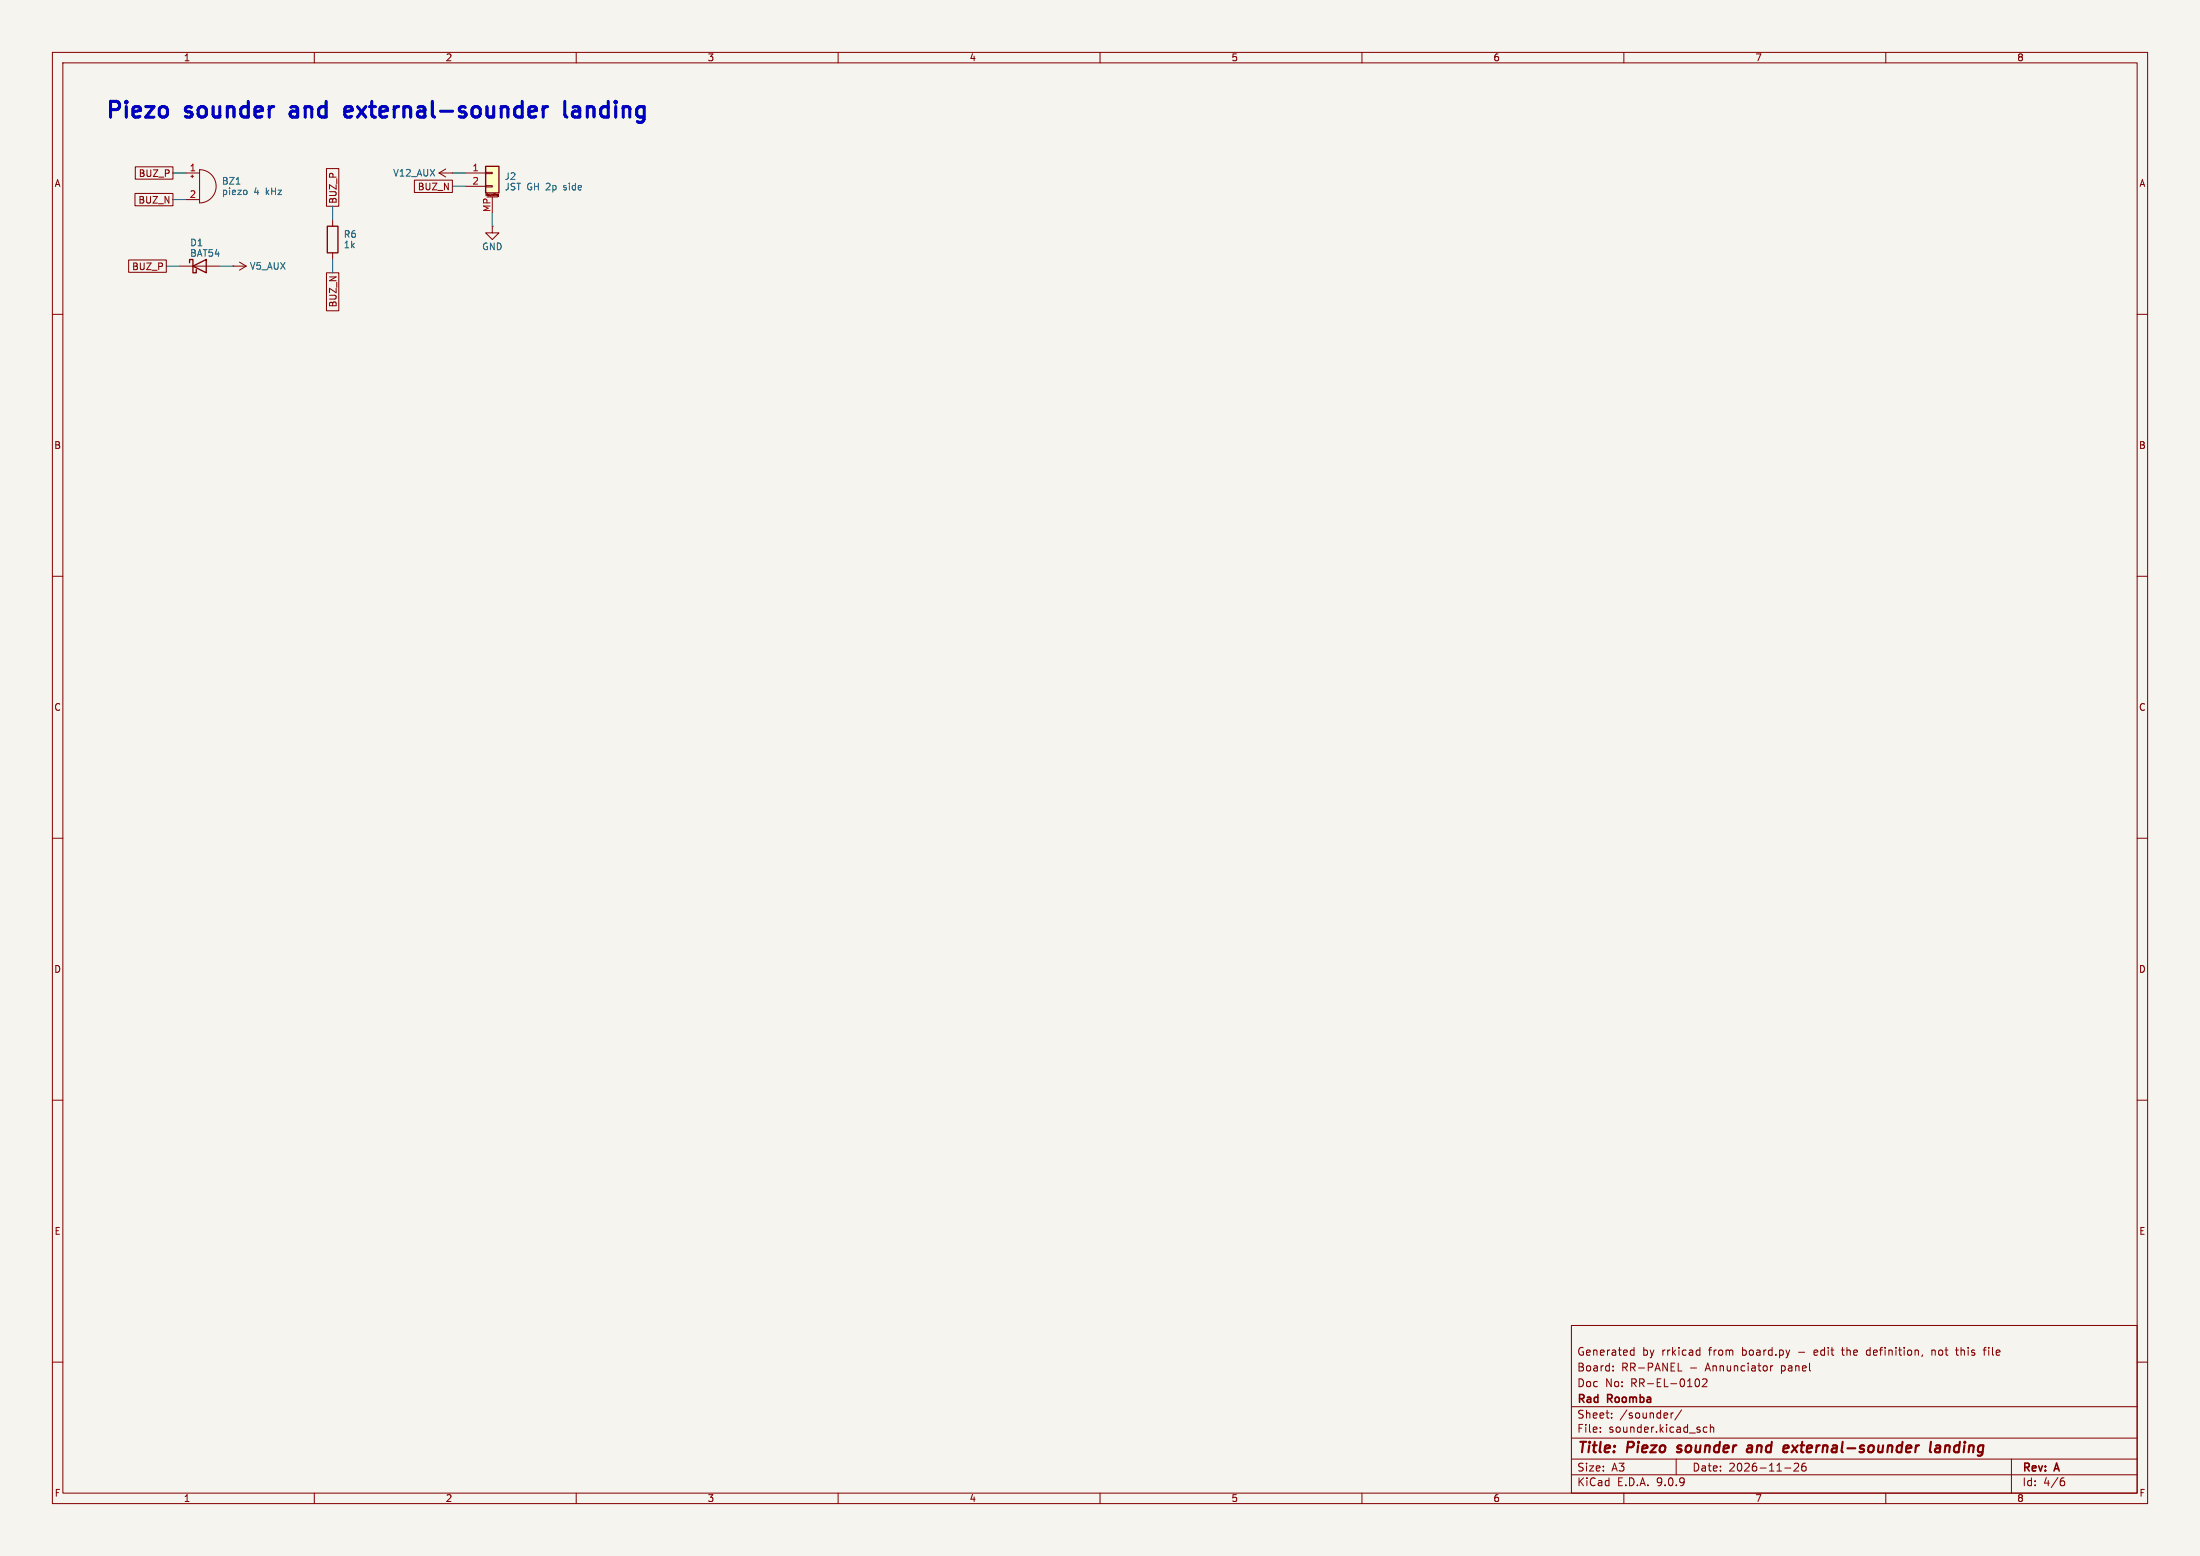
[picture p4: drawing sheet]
<svg xmlns="http://www.w3.org/2000/svg" width="420mm" height="297mm" viewBox="0 0 420 297" stroke-linecap="round" stroke-linejoin="round" font-family="sans-serif">
<path d="M0 0h420v297h-420z" fill="#f5f4ef" stroke="#f5f4ef" stroke-width=".19"/>
<g fill="none" stroke="#840000" stroke-width=".19">
<path d="M10 10h400v277h-400zM12 12h396v273h-396zM60 10v2M110 10v2M160 10v2M210 10v2M260 10v2M310 10v2M360 10v2M35.6 33h2.5M35.6 38.1h2.5M36.4 33.7h.6"/>
<path d="M36.7 33.4v.5M38.1 32.4a3.2 3.2 0 0 1 3.2 3.2 3.2 3.2 0 0 1-3.2 3.1zM34.3 50.8h7.6M44.4 50.8h.1M44.4 50.8h2.6M45.7 50l1.3 .8M47 50.8l-1.3 .8M63.5 41.9v1.3M63.5 48.3v1.2M94 43.2v1.3h1.2l-1.2 1.2-1.3-1.2h1.3M94 43.2h.1M10 60h2"/>
<path d="M408 60h2M10 110h2M408 110h2M10 160h2M408 160h2M10 210h2M408 210h2M300 253h108v32h-108zM311.4 258.6h.5M311.4 257.8h.5M311.9 257.2v1.5M324.1 257.7l.4 .1"/>
<path d="M324.5 258.6l-.4 .1M324.5 257.2v1.5M351.5 257.7h.6M356.6 257.7l-.3 .3v.4l.3 .3M367 258.6l-.1 .3M368.8 257.7v1M369.2 257.7l-.4 .1M373.3 257.7h.6M373.5 257.2v1.3l.4 .2M378.6 257.7h.6M379.2 257.2l-.4 .2v1.3M10 260h2"/>
<path d="M300 278.5h108M300 274.5h108M300 268.5h108M305.5 273.2v.2M305.5 272.5v.1M307.7 270.5v.2M307.7 269.8v.1M307.9 261.5v.2M307.9 260.8v.1M319 269.7v1M319.4 269.7l-.2 .1-.2 .2M320 278.5v3"/>
<path d="M320.4 261.7h.7M321 269.1l-1.3 1.9M323.6 263.8l.1-.5 .2-.1a.8 .8 0 0 1 .6 .7 .8 .8 0 0 1-.6 .8l-.2-.2-.1-.4M325 263.3l.6-.1 .2 .1 .1 .3-1 1.1h1M325.9 272.5l-.5-.1-.2 .3 .1 .6h.6M326.5 272.5l.2-.1 .4 .1 .1 .9M326.5 271.9v1.5M338 260.7v1M338.4 260.7l-.2 .1-.2 .2M342.5 279.4l.6-.1 .2 .1 .1 .3-1 1.1h1M344.7 279.3a.59 .59 0 0 0-.8 .6v.6l.2 .2 .4 .1 .2-.2 .1-.5-.1-.2h-.5l-.3 .2M384 278.5v6.5"/>
<path d="M408 260h2M60 285v2M110 285v2M160 285v2M210 285v2M260 285v2M300 281.5h108M310 285v2M340.7 280.2h1.2M360 285v2M393.6 282.7h.4l.2 .2-.1 .5-.5 .2M394 282.1l-.4 .1"/>
</g>
<path d="M320.1 277.1l.2 .1M320.3 276v.4M333.7 276h.7M334.5 276.3l-.7 .1a.4 .4 0 0 0-.3 .4 .4 .4 0 0 0 .2 .4l.7-.1M341.2 275.9l.2 .1v.3l-.9 .2M342.2 275.9l.8 1.3M343.2 275.9l-1.2 1.3M368.6 275.2l-.2 1.7 .3 .3M369.6 276h.7v1.2M370.4 276.3l-.7 .1a.4 .4 0 0 0-.3 .4 .4 .4 0 0 0 .2 .4l.7-.1" fill="none" stroke="#840000" stroke-width=".4"/>
<path d="M36.2 50.2v-.7h.6v2.6h.7v-.7M36.8 50.8l2.6-1.3v2.6zM62.5 43.2h2v5.1h-2z" fill="none" stroke="#840000" stroke-width=".25"/>
<path d="M45.1 35.1h.7M47 36.4l.1 .1-.1 .6" fill="none" stroke="#006464" stroke-width=".19"/>
<path d="M92.7 31.8h2.5v5h-2.5z" fill="#ffffc2"/>
<path d="M92.7 31.8h2.5v5h-2.5z" fill="none" stroke="#840000" stroke-width=".25"/>
<g fill="none" stroke="#840000" stroke-width=".19">
<path d="M25.8 36.9h7.2v2.4h-7.2zM25.8 31.8h7.2v2.4h-7.2zM62.3 32.2h2.4v7.2h-2.4zM79.1 34.4h7.3v2.3h-7.3zM83.8 33h2.6M83.8 33l1.3 .8M85.1 32.3l-1.3 .7M86.4 33h.1M88.9 33h3.8M88.9 35.6h3.8M92.7 32.9h1.3v.2h-1.3zM92.7 35.4h1.3v.3h-1.3z"/>
<path d="M93 37.6h2M94 37.6v3M95 37.3v-.1l.2-.1-.1 .4M95 37.5h.1M95 37.3v.1M95 37.4h.2M95.1 37.5h.1M24.6 49.6h7.1v2.4h-7.1zM62.3 52.1h2.4v7.2h-2.4z"/>
</g>
<path d="M33 33h2.6M33 38.1h2.6M63.5 39.4v2.5M86.4 33h2.5M86.4 35.6h2.5M31.7 50.8h2.6M41.9 50.8h2.5M63.5 49.5v2.6M94 40.6v2.6" fill="none" stroke="#009600" stroke-width=".19"/>
<path d="M107.8 19.4v2.5l.2 .3 .3 .2M55.5 21.4l-.1 .2 .1 .6M67.1 20.5l-.8-.1-.3 .1-.2 .3v1.1l.2 .3 .3 .2 .8-.2M67.3 21.1l-1.5 .3M104.5 20.4a.77 .77 0 0 0-.8 .5M109.4 20.5l.3-.1 .8 .1M110.4 21.2h-.7a.59 .59 0 0 0-.5 .6 .59 .59 0 0 0 .5 .6h.7" fill="none" stroke="#0000c2" stroke-width=".6"/>
<g font-size="4.2" fill="#0000c2">
<text x="20" y="22.8">Piezo</text>
<text x="35.6" y="22.8">sounder</text>
<text x="56.8" y="22.8">and</text>
<text x="68.5" y="22.8">external-sounder</text>
<text x="111.5" y="22.8">landing</text>
</g>
<g font-size="2.8" fill="#840000">
<text x="301" y="277.9">Title:</text>
<text x="310.6" y="277.9">Piezo</text>
<text x="321.1" y="277.9">sounder</text>
<text x="335.2" y="277.9">and</text>
<text x="343" y="277.9">external-sounder</text>
<text x="371.7" y="277.9">landing</text>
</g>
<g font-size="2.1" fill="#840000">
<text x="301" y="262">Board:</text>
<text x="301" y="259">Generated</text>
<text x="309.5" y="262">RR-PANEL</text>
<text x="313.5" y="259">by</text>
<text x="317.3" y="259">rrkicad</text>
<text x="322.6" y="262">-</text>
<text x="325.7" y="262">Annunciator</text>
<text x="326.4" y="259">from</text>
<text x="332.8" y="259">board.py</text>
<text x="340.3" y="262">panel</text>
<text x="343.7" y="259">-</text>
<text x="346.9" y="259">edit</text>
<text x="352.4" y="259">the</text>
<text x="357.2" y="259">definition,</text>
<text x="369.8" y="259">not</text>
<text x="374.6" y="259">this</text>
<text x="380.1" y="259">file</text>
<text x="301" y="268.2">Rad</text>
<text x="301" y="265">Doc</text>
<text x="306.4" y="265">No:</text>
<text x="306.9" y="268.2">Roomba</text>
<text x="311.4" y="265">RR-EL-0102</text>
<text x="301" y="273.7">File:</text>
<text x="301" y="271">Sheet:</text>
<text x="307.1" y="273.7">sounder.kicad_sch</text>
<text x="309.2" y="271">/sounder/</text>
<text x="301" y="281.1">Size:</text>
<text x="307.6" y="281.1">A3</text>
<text x="323" y="281.1">Date:</text>
<text x="330" y="281.1">2026-11-26</text>
<text x="386" y="281.3">Rev:</text>
<text x="392.4" y="281.3">A</text>
<text x="301" y="283.9">KiCad</text>
<text x="308.7" y="283.9">E.D.A.</text>
<text x="316.3" y="283.9">9.0.9</text>
<text x="386" y="283.9">Id:</text>
<text x="390.1" y="283.9">4/6</text>
</g>
<g font-size="1.8" fill="#840000">
<text x="35" y="11.9">1</text>
<text x="85" y="11.9">2</text>
<text x="135" y="11.9">3</text>
<text x="185" y="11.9">4</text>
<text x="235" y="11.9">5</text>
<text x="285" y="11.9">6</text>
<text x="335" y="11.9">7</text>
<text x="385" y="11.9">8</text>
<text x="10.3" y="35.9">A</text>
<text x="26.4" y="34">BUZ_P</text>
<text x="408.3" y="35.9">A</text>
<text x="26.3" y="39.1">BUZ_N</text>
<text x="64.5" y="39" transform="rotate(-90 64.5 39)">BUZ_P</text>
<text x="79.7" y="36.5">BUZ_N</text>
<text x="25.1" y="51.8">BUZ_P</text>
<text x="64.5" y="58.8" transform="rotate(-90 64.5 58.8)">BUZ_N</text>
<text x="10.3" y="85.9">B</text>
<text x="408.2" y="85.9">B</text>
<text x="10.3" y="135.9">C</text>
<text x="408.2" y="135.9">C</text>
<text x="10.3" y="185.9">D</text>
<text x="408.2" y="185.9">D</text>
<text x="10.3" y="235.9">E</text>
<text x="408.3" y="235.9">E</text>
<text x="10.3" y="285.9">F</text>
<text x="35" y="286.9">1</text>
<text x="85" y="286.9">2</text>
<text x="135" y="286.9">3</text>
<text x="185" y="286.9">4</text>
<text x="235" y="286.9">5</text>
<text x="285" y="286.9">6</text>
<text x="335" y="286.9">7</text>
<text x="385" y="286.9">8</text>
<text x="408.3" y="285.9">F</text>
</g>
<g font-size="1.8" fill="#a90000">
<text x="36.1" y="32.8">1</text>
<text x="90.1" y="32.8">1</text>
<text x="90.1" y="35.3">2</text>
<text x="36.1" y="37.8">2</text>
<text x="93.7" y="40.6" transform="rotate(-90 93.7 40.6)">MP</text>
</g>
<g font-size="1.8" fill="#006464">
<text x="42.3" y="35.4">BZ1</text>
<text x="75" y="33.9">V12_AUX</text>
<text x="96.3" y="34.5">J2</text>
<text x="42.3" y="37.4">piezo</text>
<text x="48.5" y="37.4">4</text>
<text x="50.8" y="37.4">kHz</text>
<text x="96.3" y="36.5">JST GH 2p</text>
<text x="107.9" y="36.5">side</text>
<text x="36.2" y="47.2">D1</text>
<text x="65.5" y="45.6">R6</text>
<text x="65.5" y="47.6">1k</text>
<text x="91.9" y="47.9">GND</text>
<text x="36.2" y="49.2">BAT54</text>
<text x="47.6" y="51.7">V5_AUX</text>
</g>
<text font-size=".5" fill="#840000" x="92.6" y="37.5">Mounting</text>
</svg>
